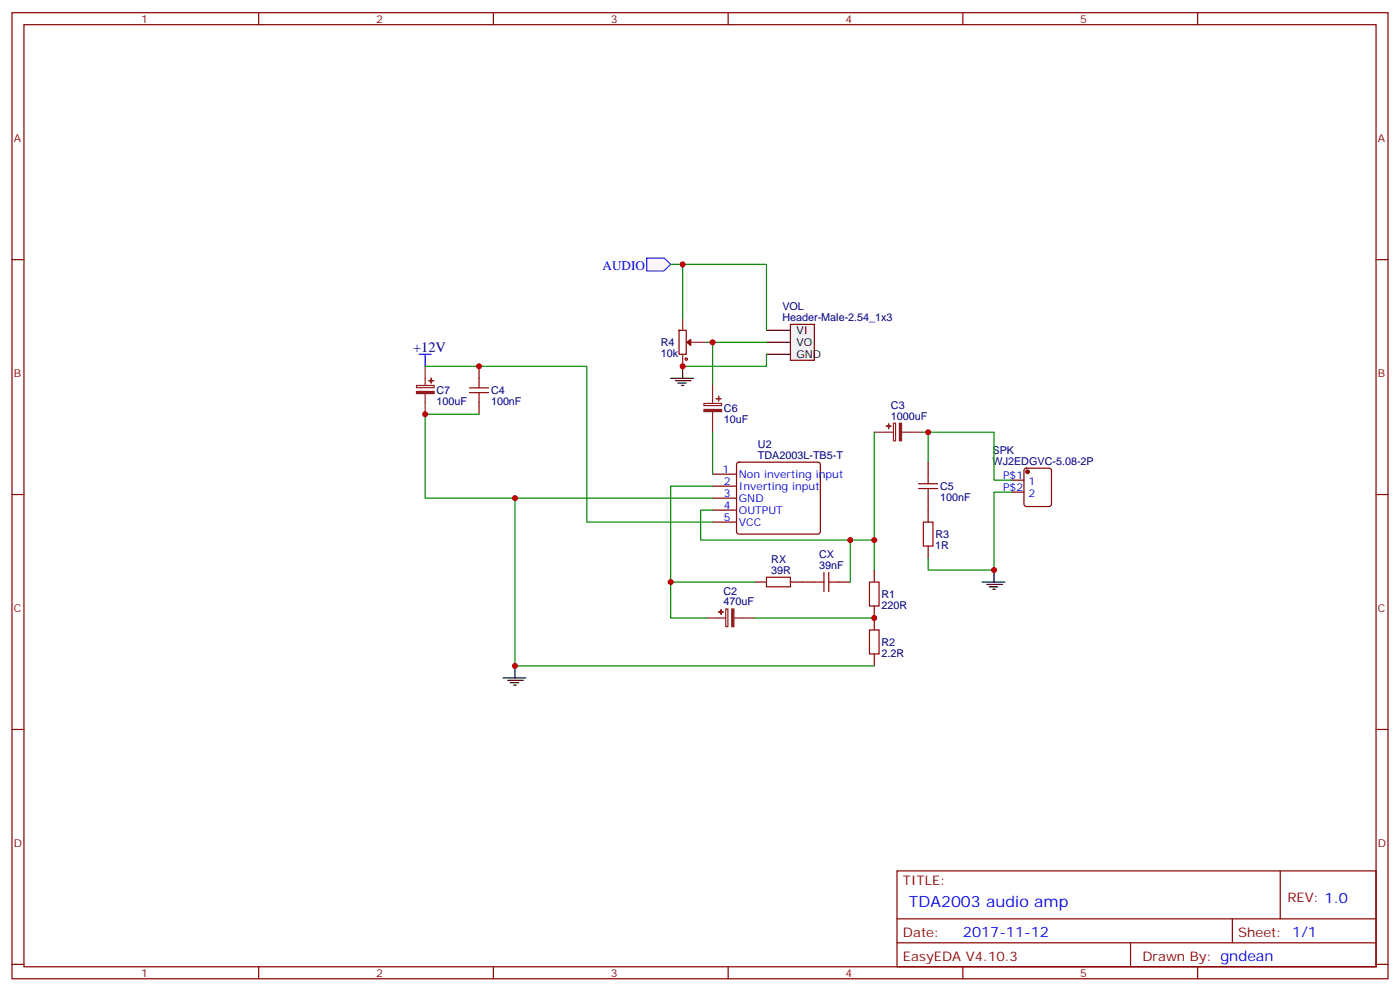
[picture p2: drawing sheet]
<svg xmlns="http://www.w3.org/2000/svg" width="412mm" height="292mm" viewBox="0 0 412 292" stroke-linecap="round" stroke-linejoin="round" font-family="sans-serif">
<g fill="none" stroke="#870000" stroke-width=".35">
<path d="M3.5 3.7h405.4v284.4h-405.4zM7.1 7.3h398.2v277.3h-398.2zM76.2 3.7v3.6M145.3 3.7v3.6M214.5 3.7v3.6M283.6 3.7v3.6M352.8 3.7v3.6M3.5 76.4h3.6M405.3 76.4h3.6M3.5 145.6h3.6M405.3 145.6h3.6M3.5 214.7h3.6"/>
<path d="M405.3 214.7h3.6M264.2 256.3h141.1v28.3h-141.1zM377.1 256.3v14.1M264.2 270.4h141.1M264.2 277.5h141.1M333 277.5v7.1M363 270.4v7.1M3.5 283.8h3.6M76.2 284.6v3.5M145.3 284.6v3.5M214.5 284.6v3.5M283.6 284.6v3.5"/>
<path d="M352.8 284.6v3.5M405.3 283.8h3.6"/>
</g>
<path d="M217.2 136.2l.5-.2h23.2l.5 .2 .3 .5v19.8l-.3 .5-.5 .2h-23.2l-.5-.2-.2-.5v-19.8z" fill="#fff" stroke="#870000" stroke-width=".35"/>
<g fill="none" stroke="#870000" stroke-width=".35">
<path d="M200 97.2l2.1 .1v7l-2.1-.1zM141.1 107.8v3.5M141.1 118.4v3.5M209.9 139.6h7.1M273.4 136v3.6M301.9 138l.4-.2h6.7l.5 .2 .2 .5v9.9l-.2 .5-.5 .2h-6.7l-.5-.3-.2-.4v-9.9zM209.9 143.1h7.1M209.9 146.6h7.1M209.9 150.1h7.1M209.9 153.7h7.1M273.4 146.6v7.1M298.1 141.3h3.5"/>
<path d="M298.1 144.9h3.5M222.2 171.3h3.6M232.8 171.3h7.1M246.9 171.3h3.6M257.5 167.8v3.5M257.5 178.4v7M273.4 160.7v3.6M257.5 192.5v3.5"/>
</g>
<g fill="none" stroke="#a10000" stroke-width=".35">
<path d="M138.3 115.6h5.6M138.3 114.2h5.6M141.1 111.3v2.9M141.1 115.6v2.8M273.4 139.6v2.8M270.6 142.4h5.6M270.6 143.8h5.6M272 153.7h2.8v7h-2.8zM273.4 143.8v2.8M225.8 169.9h7v2.8h-7zM239.9 171.3h2.8M242.7 168.5v5.6"/>
<path d="M244.1 171.3h2.8M244.1 168.5v5.6M256.1 171.3h2.8v7.1h-2.8zM256.1 185.4h2.8v7.1h-2.8z"/>
<circle cx="202.1" cy="105.7" r=".35"/>
</g>
<g fill="#8c2424" stroke="#8c2424" stroke-width=".35">
<path d="M122.7 115.2h5.2v.7h-5.2z"/>
<path d="M126.3 112l1.4 .1z"/>
<path d="M127 111.3v1.4z"/>
<path d="M264.9 124.6h.7v5.2h-.7z"/>
<path d="M261.8 124.7v1.5z"/>
<path d="M261.1 125.4h1.4z"/>
<path d="M215.5 179.2h.7v5.2h-.7z"/>
<path d="M212.4 179.4v1.4z"/>
<path d="M211.7 180.1h1.4z"/>
<path d="M207.4 120.5h5.1v.6h-5.1z"/>
<path d="M211 117.3l1.4 .1z"/>
<path d="M211.7 116.6v1.4z"/>
</g>
<g fill="none" stroke="#8c2424" stroke-width=".35">
<path d="M201.1 93.7v3.5M122.7 113.5h5.2v.6h-5.2zM125.2 107.8v5.7M125.2 115.9v6M201.1 104.3v3.5M203.6 100.8h4.5M207.4 118.7h5.1v.7h-5.1zM209.9 113.1v5.6M209.9 121.2v6M257.5 127.2h5.7M263.2 124.6h.6v5.2h-.6zM265.6 127.2h6"/>
<path d="M213.8 179.2h.6v5.2h-.6zM208.1 181.9h5.7M216.3 181.9h5.9"/>
</g>
<g fill="#870000" stroke="#870000" stroke-width=".35">
<path d="M202.3 100.7l1.2-.8v1.8z"/>
<circle cx="302.7" cy="138.9" r=".53"/>
</g>
<path d="M232.8 95.5h7.1v10.5h-7.1z" fill="#f0f0f0" stroke="#870000" stroke-width=".35"/>
<g fill="none" stroke="#000" stroke-width=".35">
<path d="M225.8 97.2h7M225.8 104.3h7M225.8 100.8h7M289.3 171.3h6.7M290.7 172h4.6M291.4 172.7h2.5M292.5 173.4h.7M292.8 167.8v3.5M148.2 199.5h6.7M151.7 196v3.5M149.6 200.2h4.6M150.3 200.9h2.5"/>
<path d="M151.3 201.6h.7"/>
</g>
<path d="M123.5 104.3h3.5M125.2 104.3v3.5" fill="none" stroke="#00f" stroke-width=".35"/>
<path d="M190.4 76h5.3l1.9 1.8-2.1 2h-5z" fill="#fff7f7" stroke="#420aff" stroke-width=".35"/>
<path d="M197.6 111.3h6.7M199 112h4.6M199.7 112.7h2.4M200.7 113.5h.7M201.1 107.8v3.5" fill="none" stroke="#000" stroke-width=".35"/>
<g fill="none" stroke="#008700" stroke-width=".35">
<path d="M197.6 77.8h3.5v15.9M201.1 77.8h24.7v19.4M125.2 107.8h47.7v45.9h37M208.1 100.8h1.8v12.3M209.9 100.8h15.9M225.8 104.3v3.5h-24.7M141.1 121.9h-15.9v24.7h26.5M209.9 127.2v12.4M257.5 127.2v31.8h-51.1v-8.9h3.5M271.6 127.2h21.2v14.1h5.3M273.4 127.2v8.8M209.9 146.6h-58.2v49.4h105.8"/>
<path d="M209.9 143.1h-12.3v28.2h24.6M250.5 159v12.3M257.5 159v8.8M298.1 144.9h-5.3v22.9h-19.4v-3.5M197.6 171.3v10.6h10.5M222.2 181.9h35.3"/>
</g>
<g fill="#c00">
<circle cx="151.7" cy="146.6" r=".88"/>
<circle cx="257.5" cy="181.9" r=".88"/>
<circle cx="250.5" cy="159" r=".88"/>
<circle cx="257.5" cy="159" r=".88"/>
<circle cx="197.6" cy="171.3" r=".88"/>
<circle cx="151.7" cy="196" r=".88"/>
<circle cx="273.4" cy="127.2" r=".88"/>
<circle cx="292.8" cy="167.8" r=".88"/>
<circle cx="125.2" cy="121.9" r=".88"/>
<circle cx="141.1" cy="107.8" r=".88"/>
<circle cx="201.1" cy="77.8" r=".88"/>
<circle cx="209.9" cy="100.8" r=".88"/>
<circle cx="201.1" cy="107.8" r=".88"/>
</g>
<text font-size="4.6" fill="#00f" x="267.8" y="266.9">TDA2003 audio amp</text>
<text font-size="4.2" fill="#000080" x="121.7" y="103.6">+12V</text>
<text font-size="4.2" fill="#00f" x="283.6" y="275.7">2017-11-12</text>
<text font-size="3.9" fill="#00f" x="177.5" y="79.6">AUDIO</text>
<g font-size="3.9" fill="#800">
<text x="266" y="260.6">TITLE:</text>
<text x="379.2" y="265.5">REV: 1.0</text>
<text x="266" y="275.7">Date:</text>
<text x="364.8" y="275.7">Sheet: 1/1</text>
<text x="266" y="282.8">EasyEDA V4.10.3</text>
<text x="336.5" y="282.8">Draw</text>
<text x="346.7" y="282.8">n By: gndean</text>
</g>
<g font-size="3.2" fill="#800">
<text x="41.6" y="6.7">1</text>
<text x="110.8" y="6.7">2</text>
<text x="179.9" y="6.7">3</text>
<text x="249.1" y="6.7">4</text>
<text x="318.2" y="6.7">5</text>
<text x="4.1" y="41.8">A</text>
<text x="405.9" y="41.8">A</text>
<text x="4.1" y="111">B</text>
<text x="405.9" y="111">B</text>
<text x="4.1" y="180.1">C</text>
<text x="405.9" y="180.1">C</text>
<text x="4.1" y="249.3">D</text>
<text x="405.9" y="249.3">D</text>
<text x="41.6" y="287.5">1</text>
<text x="110.8" y="287.5">2</text>
<text x="179.9" y="287.5">3</text>
<text x="249.1" y="287.5">4</text>
<text x="318.2" y="287.5">5</text>
</g>
<g font-size="3.2" fill="#000080">
<text x="230.5" y="94.4">Header-Male-2.54_1x3</text>
<text x="230.5" y="91.3">VOL</text>
<text x="194.6" y="101.9">R4</text>
<text x="194.6" y="105.1">10k</text>
<text x="128.6" y="119.2">100uF</text>
<text x="128.6" y="116">C7</text>
<text x="144.6" y="119.2">100nF</text>
<text x="144.6" y="116">C4</text>
<text x="213.3" y="124.5">10uF</text>
<text x="213.3" y="121.3">C6</text>
<text x="262.5" y="123.5">1000uF</text>
<text x="262.5" y="120.3">C3</text>
<text x="223.3" y="131.8">U2</text>
<text x="223.3" y="135">TDA2003L-TB5-T</text>
<text x="292.4" y="136.7">WJ2EDGVC-5.08-2P</text>
<text x="292.4" y="133.5">SPK</text>
<text x="276.9" y="147.4">100nF</text>
<text x="276.9" y="144.2">C5</text>
<text x="275.5" y="161.5">1R</text>
<text x="275.5" y="158.3">R3</text>
<text x="227.2" y="165.7">RX</text>
<text x="241.3" y="167.4">39nF</text>
<text x="241.3" y="164.3">CX</text>
<text x="227.2" y="168.8">39R</text>
<text x="213.1" y="178.2">470uF</text>
<text x="213.1" y="175">C2</text>
<text x="259.6" y="179.2">220R</text>
<text x="259.6" y="176">R1</text>
<text x="259.6" y="190.1">R2</text>
<text x="259.6" y="193.3">2.2R</text>
</g>
<g font-size="3.2">
<text x="234.6" y="98.3">VI</text>
<text x="234.6" y="101.8">VO</text>
<text x="234.6" y="105.3">GND</text>
</g>
<g font-size="3.2" fill="#00f">
<text x="212.8" y="139.2">1</text>
<text x="213.2" y="142.7">2</text>
<text x="217.7" y="140.6">Non inverting input</text>
<text x="295.5" y="141">P$1</text>
<text x="302.9" y="142.7">1</text>
<text x="213.2" y="146.3">3</text>
<text x="213.2" y="149.8">4</text>
<text x="217.7" y="144.1">Inverting input</text>
<text x="217.7" y="147.7">GND</text>
<text x="295.5" y="144.5">P$2</text>
<text x="302.9" y="146.3">2</text>
<text x="213.2" y="153.3">5</text>
<text x="217.7" y="151.2">OUTPUT</text>
<text x="217.7" y="154.7">VCC</text>
</g>
</svg>
